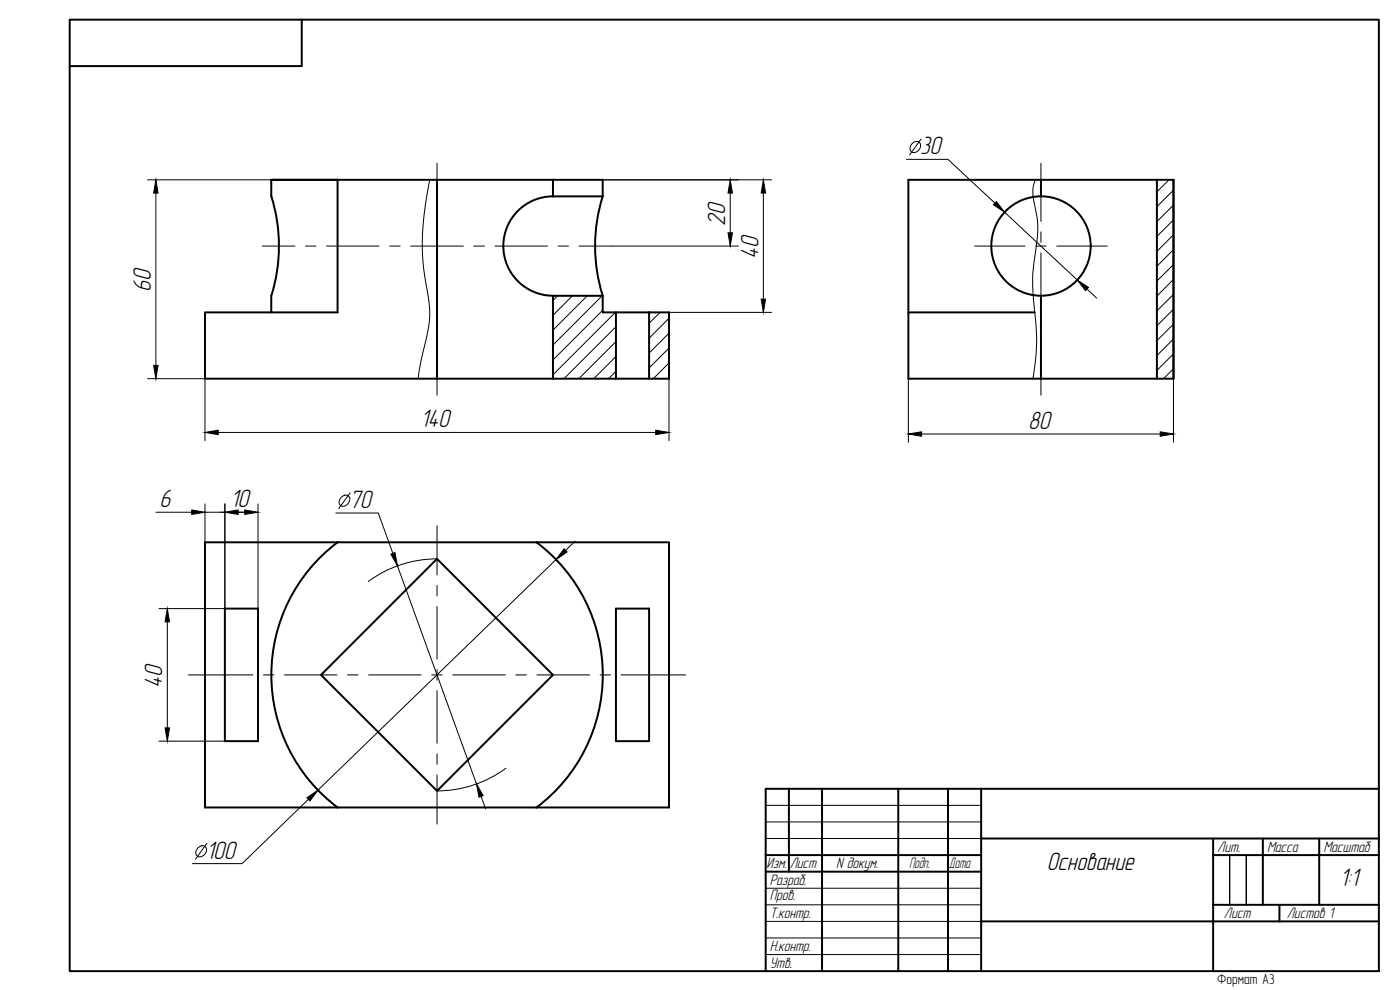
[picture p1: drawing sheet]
<svg xmlns="http://www.w3.org/2000/svg" width="420mm" height="297mm" viewBox="0 0 420 297" stroke-linecap="round" stroke-linejoin="round" font-family="sans-serif">
<!-- layer: 0 -->
<g fill="none" stroke="#000" stroke-width=".3">
<path d="M129 54a79.5 79.5 0 0 0-.4 35.5 28.5 28.5 0 0 1-.9 13l-1.3 5.5-.9 5.6M310.7 54a11.2 11.2 0 0 0-.3 7.2 30.8 30.8 0 0 1 .3 15 55.5 55.5 0 0 0 0 18.8 61.8 61.8 0 0 1-.7 18.6M350.8 54l-3.6 3.6M352.2 57l-5 5M352.2 61.5l-5 5M352.2 66l-5 5M352.2 70.4l-5 5M352.2 74.9l-5 5M352.2 79.4l-5 4.9M167.3 88.8l-1.3 1.3M171.8 88.8l-5.8 5.8M176.3 88.8l-10.3 10.3"/>
<path d="M180.7 88.8l-14.7 14.7M180.9 93.1l-14.9 14.9M184.7 93.7l-18.7 18.8M184.9 98l-15.6 15.6M198.1 93.7l-3.3 3.3M200.8 95.5l-6 6M200.8 100l-6 5.9M352.2 83.8l-5 5M352.2 88.3l-5 5M352.2 92.8l-5 4.9M352.2 97.2l-5 5M184.9 102.5l-11.2 11.1"/>
<path d="M184.9 107l-6.7 6.6M184.9 111.4l-2.2 2.2M200.8 104.4l-6 6M200.8 108.9l-4.7 4.7M200.8 113.4l-.3 .2M352.2 101.7l-5 5M352.2 106.2l-5 4.9M352.2 110.6l-3 3M229.8 241.6h64.7M229.8 246.6h64.7M229.8 251.6h64.7M229.8 266.5h64.7"/>
<path d="M229.8 271.5h64.7M229.8 276.5h64.7M369 271.5v-14.9v14.9M374 271.5v-14.9v14.9M229.8 281.4h64.7M229.8 286.4h64.7"/>
</g>
<g fill="none" stroke="#000" stroke-width=".59">
<path d="M20.9 5.9h392.9v285.5h-392.9zM90.6 5.9v13.9h-69.7M81.4 54v4.9a49.7 49.7 0 0 1 0 29.8v5M131.2 54h-49.8h19.9v39.7h-39.8v19.9h69.7M166 54h-34.8v59.6M166 54h14.9v4.9M166 54v4.9M166 58.9h14.9M166 58.9a14.9 14.9 0 0 0-14.9 14.9 14.9 14.9 0 0 0 14.9 14.9M180.9 58.9a49.7 49.7 0 0 0 0 29.8M312.4 54v4.9M347.2 54v59.6"/>
<path d="M166 88.8v24.8M166 88.8h14.9M180.9 88.8v4.9h4M184.9 93.7v19.9M184.9 93.7h15.9v19.9h-69.6M194.8 93.7v19.9M272.6 93.7v-39.7h79.6v59.6h-79.6v-19.9h37.9M312.4 88.8v24.8M61.5 162.7h139.3v79.6h-139.3zM101.3 162.7a49.7 49.7 0 0 0 0 79.6M161 162.7a49.7 49.7 0 0 1 0 79.6M67.5 182.6h9.9v39.8h-9.9z"/>
<path d="M184.9 182.6h9.9v39.8h-9.9zM96.3 202.5l34.9-34.8 34.8 34.8-34.8 34.8zM236.8 236.7v24.8M246.7 236.7v54.7M269.6 236.7v54.7M284.5 236.7v54.7M294.5 236.7v54.7M413.8 236.7h-184v54.7M229.8 256.6h64.7M294.5 251.6h119.3M364.1 256.6h49.7M364.1 251.6v39.8"/>
<path d="M379 251.6v19.9M395.9 251.6v19.9M229.8 261.5h64.7M294.5 276.5h119.3M364.1 271.5h49.7M384 271.5v5"/>
<circle cx="312.4" cy="73.8" r="14.9"/>
</g>
<g fill="none" stroke="#000" stroke-width=".3">
<path d="M131.2 49v17.4M312.4 49v17.4M78.7 73.8h9.8M91.7 73.8h3.1M98 73.8h15.8M116.9 73.8h3.2M123.3 73.8h15.8M131.2 69.6v3.1M131.2 75.9v15.8M142.2 73.8h3.2M148.5 73.8h15.8M167.5 73.8h3.1"/>
<path d="M173.8 73.8h9.8M292.5 73.8h15.2M310.8 73.8h3.2M312.4 69.6v3.1M312.4 75.9v15.8M317.1 73.8h15.2M131.2 94.8v3.2M312.4 94.8v3.2M131.2 101.2v17.4M312.4 101.2v17.4M131.2 157.7v14.8M131.2 175.6v3.2"/>
<path d="M131.2 182v15.8M56.5 202.5h19.4M79 202.5h3.2M85.4 202.5h15.7M104.3 202.5h3.2M110.6 202.5h15.8M129.6 202.5h3.1M131.2 200.9v3.2M131.2 207.2v15.8M135.9 202.5h15.8M154.8 202.5h3.2M161.1 202.5h15.8"/>
<path d="M180.1 202.5h3.1M186.4 202.5h19.3M131.2 226.2v3.1M131.2 232.5v14.7"/>
</g>
<g fill="none" stroke="#000" stroke-width=".3">
<path d="M44.3 54h37.1M46.8 57.9v51.7M180.9 54h50.7M219.1 57.9v12M229.1 57.9v31.8M272.1 47.8h12.4l14.1 13.1M273.6 43.2a1.55 1.55 0 0 1 2.7 0 2.04 2.04 0 0 1-.7 2 2.04 2.04 0 0 1-2.1 .3 1.75 1.75 0 0 1 .1-2.3zM276.4 41.7l-3.4 4.8M183.6 73.8h38M301.5 63.7l21.8 20.3M200.8 93.7h30.8M326.2 86.7l2.9 2.8"/>
<path d="M44.3 113.6h17.2v18.6M200.8 113.6v18.6M272.6 113.6v19.1M352.2 113.6v19.1M65.5 129.8h131.3M276.6 130.2h71.6M46.8 153.7h10.7M61.5 151.2v11.5M61.5 153.7h13.9M67.5 151.2v31.4h-19.8M77.4 151.2v31.4M100.8 153.9h12.7l4.4 12.1"/>
<path d="M102.3 149.3a1.53 1.53 0 0 1 2.6 0 2.05 2.05 0 0 1-2.7 2.4 1.75 1.75 0 0 1 .1-2.4zM105.1 147.9l-3.4 4.7M119.3 169.8l23.7 65.4M131.2 167.7a34.8 34.8 0 0 0-20.7 6.8M166.9 167.9l-71.5 69.2M172.6 162.4l-2.9 2.7M50.2 186.6v31.8M47.7 222.4h19.8M92.5 239.8l-19.8 19.3h-15M144.4 239l1.3 3.7M151.8 230.5a34.8 34.8 0 0 1-20.6 6.8M59.3 254.5a1.55 1.55 0 0 1 2.6 0 2.03 2.03 0 0 1-.6 2 2.03 2.03 0 0 1-2.1 .3 1.72 1.72 0 0 1 .1-2.3z"/>
<path d="M62.1 253l-3.4 4.8"/>
</g>
<g fill="#000" stroke="#000" stroke-width=".3">
<path d="M46.8 54l.6 3.9h-1.3zM219.1 54l.7 3.9h-1.3zM229.1 54l.7 3.9h-1.4zM218.5 69.9h1.3l-.7 3.9zM299 60.5l2.5 3.2-3.4-2.3zM228.4 89.7h1.4l-.7 4zM323.3 84l3.4 2.2-.9 1zM46.1 109.6h1.3l-.6 4zM61.5 129.8l4-.7v1.3zM196.8 129.1l4 .7-4 .6zM272.6 130.2l4-.6v1.3zM348.2 129.6l4 .6-4 .7z"/>
<path d="M57.5 153l4 .7-4 .6zM67.5 153.7l4-.7v1.3zM73.5 153l3.9 .7-3.9 .6zM117.3 166.3l1.2-.5 .8 4zM169.3 164.7l.9 .9-3.3 2.3zM50.2 182.6l.7 4h-1.4zM49.5 218.4h1.4l-.7 4zM92.1 239.4l3.3-2.3-2.4 3.2zM143 235.2l2 3.5-1.3 .5z"/>
</g>
<g font-size="7.8">
<text x="276.2" y="46.3">30</text>
<text x="217.7" y="67.8" transform="rotate(-90 217.7 67.8)">20</text>
<text x="227.6" y="77.7" transform="rotate(-90 227.6 77.7)">40</text>
<text x="45.3" y="87.7" transform="rotate(-90 45.3 87.7)">60</text>
<text x="126.2" y="128.2">140</text>
<text x="308.5" y="128.7">80</text>
<text x="47.9" y="152.2">6</text>
<text x="69.2" y="152.2">10</text>
<text x="104.8" y="152.4">70</text>
<text x="48.7" y="206.4" transform="rotate(-90 48.7 206.4)">40</text>
<text x="61.8" y="257.6">100</text>
<text x="314.2" y="260.9">Основание</text>
<text x="402.1" y="265.8">1:1</text>
</g>
<g font-size="4.7">
<text x="365.3" y="255.6">Лит.</text>
<text x="380.2" y="255.6">Масса</text>
<text x="397.2" y="255.6">Масштаб</text>
<text x="230" y="260.5">Изм.</text>
<text x="237" y="260.5">Лист</text>
<text x="250.9" y="260.5">N докум.</text>
<text x="272.8" y="260.5">Подп.</text>
<text x="284.8" y="260.5">Дата</text>
<text x="231" y="265.5">Разраб.</text>
<text x="231" y="270.1">Пров.</text>
<text x="231" y="275.5">Т.контр.</text>
<text x="367.3" y="275.5">Лист</text>
<text x="386.2" y="275.5">Листов 1</text>
<text x="231" y="285.4">Н.контр.</text>
<text x="231" y="290.4">Утв.</text>
</g>
<text font-size="4.4" x="365.3" y="295.4">Формат А3</text>
</svg>
